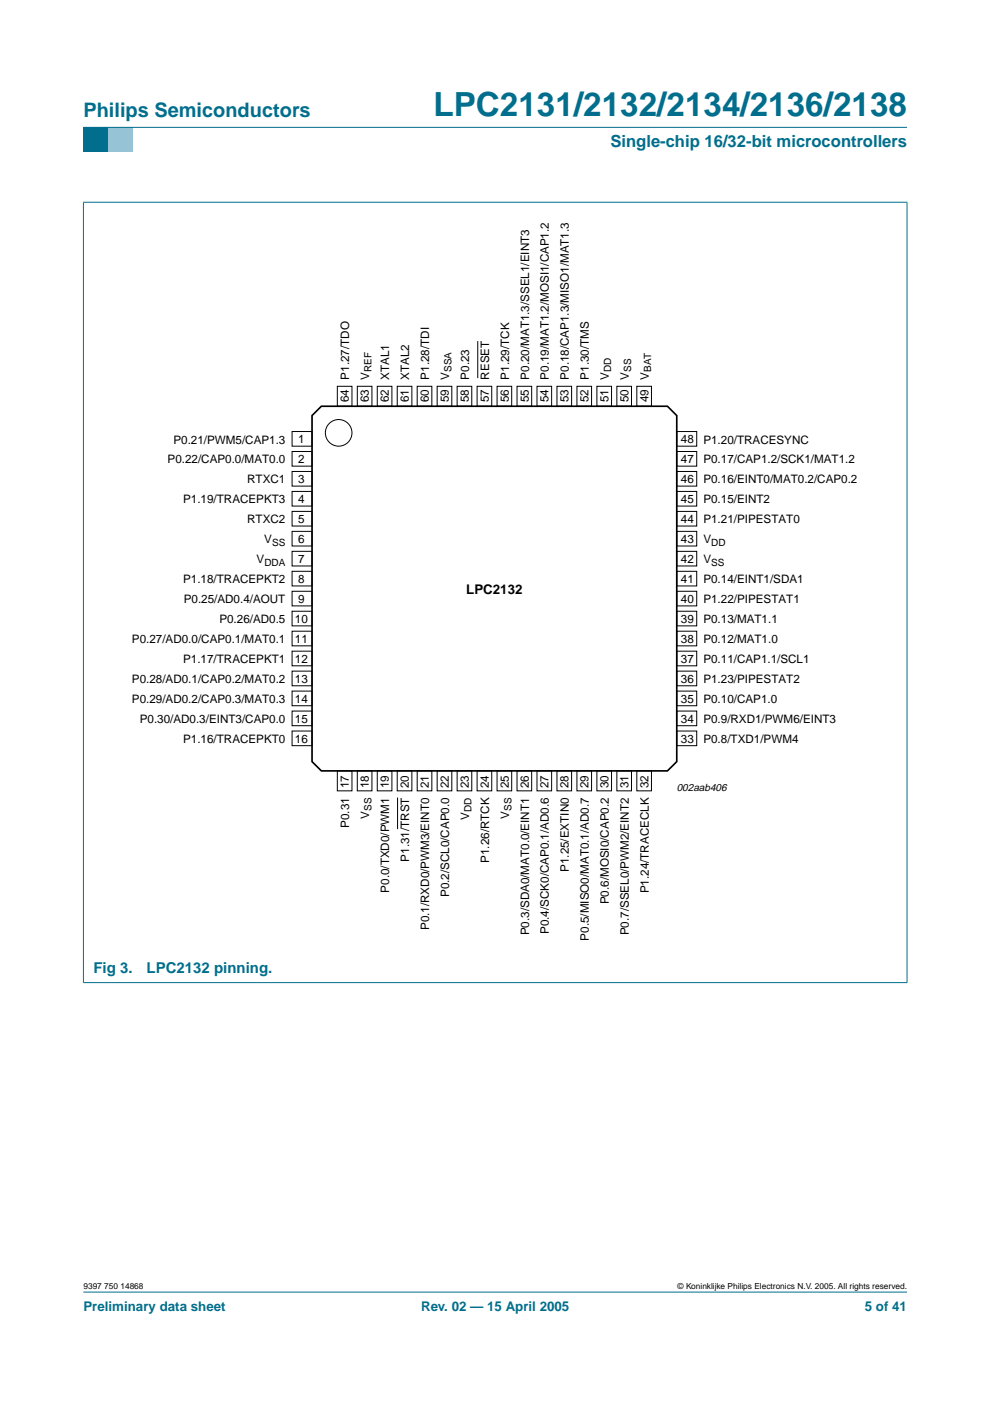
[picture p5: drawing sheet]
<svg xmlns="http://www.w3.org/2000/svg" width="210mm" height="297mm" viewBox="0 0 210 297" stroke-linecap="round" stroke-linejoin="round" font-family="sans-serif">
<path d="M17.7 273.9h174.6z" fill="#006e8c" stroke="#006e8c" stroke-width=".21"/>
<path d="M17.7 27h5.3v5.3h-5.3z" fill-rule="evenodd" fill="#006e8c"/>
<path d="M23 27h5.3v5.3h-5.3z" fill-rule="evenodd" fill="#96c4d6"/>
<g fill="#006e8c" stroke="#006e8c" stroke-width=".21">
<path d="M17.7 27h174.6z"/>
<path d="M17.7 42.9v165.4z"/>
<path d="M192.3 42.9v165.4z"/>
<path d="M17.6 42.9h174.8z"/>
<path d="M17.6 208.3h174.8z"/>
</g>
<g fill="none" stroke="#000" stroke-width=".21">
<path d="M61.9 91.5h4.3v3.1h-4.3zM61.9 95.7h4.3v3.1h-4.3zM61.9 100h4.3v3.1h-4.3zM71.5 81.9h3.1v4.2h-3.1zM75.8 81.9h3.1v4.2h-3.1zM80 81.9h3.1v4.2h-3.1zM84.2 81.9h3.1v4.2h-3.1zM88.5 81.9h3.1v4.2h-3.1zM92.7 81.9h3.1v4.2h-3.1zM96.9 81.9h3.1v4.2h-3.1zM101.2 81.9h3.1v4.2h-3.1zM105.4 81.9h3.1v4.2h-3.1z"/>
<path d="M109.6 81.9h3.1v4.2h-3.1zM113.9 81.9h3.1v4.2h-3.1zM118.1 81.9h3.1v4.2h-3.1zM122.3 81.9h3.1v4.2h-3.1zM126.6 81.9h3.1v4.2h-3.1zM130.8 81.9h3.1v4.2h-3.1zM135 81.9h3.1v4.2h-3.1zM143.5 91.5h4.2v3.1h-4.2zM143.5 95.7h4.2v3.1h-4.2zM143.5 100h4.2v3.1h-4.2zM61.9 104.2h4.3v3.1h-4.3zM61.9 108.4h4.3v3.1h-4.3z"/>
<path d="M61.9 112.7h4.3v3.1h-4.3zM61.9 116.9h4.3v3.1h-4.3zM143.5 104.2h4.2v3.1h-4.2zM143.5 108.4h4.2v3.1h-4.2zM143.5 112.7h4.2v3.1h-4.2zM143.5 116.9h4.2v3.1h-4.2zM61.9 121.1h4.3v3.1h-4.3zM61.9 125.4h4.3v3.1h-4.3zM61.9 129.6h4.3v3.1h-4.3zM61.9 133.8h4.3v3.1h-4.3zM61.9 138.1h4.3v3.1h-4.3zM143.5 121.1h4.2v3.1h-4.2z"/>
<path d="M143.5 125.4h4.2v3.1h-4.2zM143.5 129.6h4.2v3.1h-4.2zM143.5 133.8h4.2v3.1h-4.2zM143.5 138.1h4.2v3.1h-4.2zM61.9 142.3h4.3v3.1h-4.3zM61.9 146.5h4.3v3.1h-4.3zM61.9 150.8h4.3v3.1h-4.3zM61.9 155h4.3v3.1h-4.3zM143.5 142.3h4.2v3.1h-4.2zM143.5 146.5h4.2v3.1h-4.2zM143.5 150.8h4.2v3.1h-4.2zM143.5 155h4.2v3.1h-4.2z"/>
<path d="M71.5 163.4h3.1v4.3h-3.1zM75.8 163.4h3.1v4.3h-3.1zM80 163.4h3.1v4.3h-3.1zM84.2 163.4h3.1v4.3h-3.1zM88.5 163.4h3.1v4.3h-3.1zM92.7 163.4h3.1v4.3h-3.1zM96.9 163.4h3.1v4.3h-3.1zM101.2 163.4h3.1v4.3h-3.1zM105.4 163.4h3.1v4.3h-3.1zM109.6 163.4h3.1v4.3h-3.1zM113.9 163.4h3.1v4.3h-3.1zM118.1 163.4h3.1v4.3h-3.1z"/>
<path d="M122.3 163.4h3.1v4.3h-3.1zM126.6 163.4h3.1v4.3h-3.1zM130.8 163.4h3.1v4.3h-3.1zM135 163.4h3.1v4.3h-3.1z"/>
<circle cx="71.8" cy="91.8" r="2.82"/>
</g>
<path d="M66.2 88.1l1.9-2h73.4l2 2v73.4l-2 1.9h-73.4l-1.9-1.9z" fill="none" stroke="#000" stroke-width=".35"/>
<path d="M101.3 72.3v7.9zM84.3 169.1v6.7z" fill="#000" stroke="#000" stroke-width=".21"/>
<text font-size="7.1" fill="#006e8c" x="91.9" y="24.7">LPC2131/2132/2134/2136/2138</text>
<text font-size="4.2" fill="#006e8c" x="17.7" y="24.9">Philips Semiconductors</text>
<text font-size="3.5" fill="#006e8c" x="129.4" y="31.1">Single-chip 16/32-bit microcontrollers</text>
<g font-size="3.2" fill="#006e8c">
<text x="19.8" y="206.2">Fig 3.</text>
<text x="31.1" y="206.2">LPC2132 pinning.</text>
</g>
<text font-size="2.8" x="98.9" y="125.9">LPC2132</text>
<g font-size="2.8" fill="#006e8c">
<text x="17.7" y="278">Preliminary data sheet</text>
<text x="89.3" y="278">Rev. 02 — 15 April 2005</text>
<text x="183.4" y="278">5 of 41</text>
</g>
<g font-size="2.5">
<text x="74.1" y="80.5" transform="rotate(-90 74.1 80.5)">P1.27/TDO</text>
<text x="78.3" y="80.5" transform="rotate(-90 78.3 80.5)">V</text>
<text x="82.5" y="80.5" transform="rotate(-90 82.5 80.5)">XTAL1</text>
<text x="86.8" y="80.5" transform="rotate(-90 86.8 80.5)">XTAL2</text>
<text x="91" y="80.5" transform="rotate(-90 91 80.5)">P1.28/TDI</text>
<text x="95.2" y="80.5" transform="rotate(-90 95.2 80.5)">V</text>
<text x="99.5" y="80.5" transform="rotate(-90 99.5 80.5)">P0.23</text>
<text x="103.7" y="80.5" transform="rotate(-90 103.7 80.5)">RESET</text>
<text x="107.9" y="80.5" transform="rotate(-90 107.9 80.5)">P1.29/TCK</text>
<text x="112.2" y="80.5" transform="rotate(-90 112.2 80.5)">P0.20/MAT1.3/SSEL1/EINT3</text>
<text x="116.4" y="80.5" transform="rotate(-90 116.4 80.5)">P0.19/MAT1.2/MOSI1/CAP1.2</text>
<text x="120.6" y="80.5" transform="rotate(-90 120.6 80.5)">P0.18/CAP1.3/MISO1/MAT1.3</text>
<text x="124.9" y="80.5" transform="rotate(-90 124.9 80.5)">P1.30/TMS</text>
<text x="129.1" y="80.5" transform="rotate(-90 129.1 80.5)">V</text>
<text x="133.3" y="80.5" transform="rotate(-90 133.3 80.5)">V</text>
<text x="137.6" y="80.5" transform="rotate(-90 137.6 80.5)">V</text>
<text x="74" y="85.2" transform="rotate(-90 74 85.2)">64</text>
<text x="78.2" y="85.2" transform="rotate(-90 78.2 85.2)">63</text>
<text x="82.5" y="85.2" transform="rotate(-90 82.5 85.2)">62</text>
<text x="86.7" y="85.2" transform="rotate(-90 86.7 85.2)">61</text>
<text x="90.9" y="85.2" transform="rotate(-90 90.9 85.2)">60</text>
<text x="95.2" y="85.2" transform="rotate(-90 95.2 85.2)">59</text>
<text x="99.4" y="85.2" transform="rotate(-90 99.4 85.2)">58</text>
<text x="103.6" y="85.2" transform="rotate(-90 103.6 85.2)">57</text>
<text x="107.9" y="85.2" transform="rotate(-90 107.9 85.2)">56</text>
<text x="112.1" y="85.2" transform="rotate(-90 112.1 85.2)">55</text>
<text x="116.3" y="85.2" transform="rotate(-90 116.3 85.2)">54</text>
<text x="120.6" y="85.2" transform="rotate(-90 120.6 85.2)">53</text>
<text x="124.8" y="85.2" transform="rotate(-90 124.8 85.2)">52</text>
<text x="129" y="85.2" transform="rotate(-90 129 85.2)">51</text>
<text x="133.3" y="85.2" transform="rotate(-90 133.3 85.2)">50</text>
<text x="137.5" y="85.2" transform="rotate(-90 137.5 85.2)">49</text>
<text x="36.8" y="94">P0.21/PWM5/CAP1.3</text>
<text x="63.2" y="94">1</text>
<text x="144.4" y="94">48</text>
<text x="149.1" y="94">P1.20/TRACESYNC</text>
<text x="35.5" y="98.3">P0.22/CAP0.0/MAT0.0</text>
<text x="63.2" y="98.2">2</text>
<text x="144.4" y="98.2">47</text>
<text x="149.1" y="98.3">P0.17/CAP1.2/SCK1/MAT1.2</text>
<text x="38.8" y="106.7">P1.19/TRACEPKT3</text>
<text x="52.4" y="102.5">RTXC1</text>
<text x="63.2" y="102.4">3</text>
<text x="63.2" y="106.7">4</text>
<text x="144.4" y="102.4">46</text>
<text x="144.4" y="106.7">45</text>
<text x="149.1" y="102.5">P0.16/EINT0/MAT0.2/CAP0.2</text>
<text x="149.1" y="106.7">P0.15/EINT2</text>
<text x="52.4" y="111">RTXC2</text>
<text x="63.2" y="110.9">5</text>
<text x="144.4" y="110.9">44</text>
<text x="149.1" y="111">P1.21/PIPESTAT0</text>
<text x="54.4" y="119.4">V</text>
<text x="56" y="115.2">V</text>
<text x="63.2" y="115.1">6</text>
<text x="63.2" y="119.4">7</text>
<text x="144.4" y="115.1">43</text>
<text x="144.4" y="119.4">42</text>
<text x="149.1" y="115.2">V</text>
<text x="149.1" y="119.4">V</text>
<text x="38.8" y="123.7">P1.18/TRACEPKT2</text>
<text x="63.2" y="123.6">8</text>
<text x="144.4" y="123.6">41</text>
<text x="149.1" y="123.7">P0.14/EINT1/SDA1</text>
<text x="39" y="127.9">P0.25/AD0.4/AOUT</text>
<text x="63.2" y="127.8">9</text>
<text x="144.4" y="127.8">40</text>
<text x="149.1" y="127.9">P1.22/PIPESTAT1</text>
<text x="28" y="136.4">P0.27/AD0.0/CAP0.1/MAT0.1</text>
<text x="46.5" y="132.1">P0.26/AD0.5</text>
<text x="62.5" y="132.1">10</text>
<text x="62.5" y="136.3">11</text>
<text x="144.4" y="132.1">39</text>
<text x="144.4" y="136.3">38</text>
<text x="149.1" y="132.1">P0.13/MAT1.1</text>
<text x="149.1" y="136.4">P0.12/MAT1.0</text>
<text x="38.8" y="140.6">P1.17/TRACEPKT1</text>
<text x="62.5" y="140.5">12</text>
<text x="144.4" y="140.5">37</text>
<text x="149.1" y="140.6">P0.11/CAP1.1/SCL1</text>
<text x="28" y="144.8">P0.28/AD0.1/CAP0.2/MAT0.2</text>
<text x="28" y="149.1">P0.29/AD0.2/CAP0.3/MAT0.3</text>
<text x="62.5" y="144.8">13</text>
<text x="62.5" y="149">14</text>
<text x="144.4" y="144.8">36</text>
<text x="144.4" y="149">35</text>
<text x="149.1" y="144.8">P1.23/PIPESTAT2</text>
<text x="149.1" y="149.1">P0.10/CAP1.0</text>
<text x="29.6" y="153.3">P0.30/AD0.3/EINT3/CAP0.0</text>
<text x="62.5" y="153.2">15</text>
<text x="144.4" y="153.2">34</text>
<text x="149.1" y="153.3">P0.9/RXD1/PWM6/EINT3</text>
<text x="38.8" y="157.5">P1.16/TRACEPKT0</text>
<text x="62.5" y="157.5">16</text>
<text x="144.4" y="157.5">33</text>
<text x="149.1" y="157.5">P0.8/TXD1/PWM4</text>
<text x="74" y="167.1" transform="rotate(-90 74 167.1)">17</text>
<text x="78.2" y="167.1" transform="rotate(-90 78.2 167.1)">18</text>
<text x="82.5" y="167.1" transform="rotate(-90 82.5 167.1)">19</text>
<text x="86.7" y="167.1" transform="rotate(-90 86.7 167.1)">20</text>
<text x="90.9" y="167.1" transform="rotate(-90 90.9 167.1)">21</text>
<text x="95.2" y="167.1" transform="rotate(-90 95.2 167.1)">22</text>
<text x="99.4" y="167.1" transform="rotate(-90 99.4 167.1)">23</text>
<text x="103.6" y="167.1" transform="rotate(-90 103.6 167.1)">24</text>
<text x="107.9" y="167.1" transform="rotate(-90 107.9 167.1)">25</text>
<text x="112.1" y="167.1" transform="rotate(-90 112.1 167.1)">26</text>
<text x="116.3" y="167.1" transform="rotate(-90 116.3 167.1)">27</text>
<text x="120.6" y="167.1" transform="rotate(-90 120.6 167.1)">28</text>
<text x="124.8" y="167.1" transform="rotate(-90 124.8 167.1)">29</text>
<text x="129" y="167.1" transform="rotate(-90 129 167.1)">30</text>
<text x="133.3" y="167.1" transform="rotate(-90 133.3 167.1)">31</text>
<text x="137.5" y="167.1" transform="rotate(-90 137.5 167.1)">32</text>
<text x="78.3" y="173.6" transform="rotate(-90 78.3 173.6)">V</text>
<text x="99.5" y="173.8" transform="rotate(-90 99.5 173.8)">V</text>
<text x="107.9" y="173.6" transform="rotate(-90 107.9 173.6)">V</text>
<text x="74.1" y="175.5" transform="rotate(-90 74.1 175.5)">P0.31</text>
<text x="86.8" y="182.7" transform="rotate(-90 86.8 182.7)">P1.31/TRST</text>
<text x="103.7" y="182.9" transform="rotate(-90 103.7 182.9)">P1.26/RTCK</text>
<text x="120.6" y="184.9" transform="rotate(-90 120.6 184.9)">P1.25/EXTIN0</text>
<text x="82.5" y="189.3" transform="rotate(-90 82.5 189.3)">P0.0/TXD0/PWM1</text>
<text x="95.2" y="190.2" transform="rotate(-90 95.2 190.2)">P0.2/SCL0/CAP0.0</text>
<text x="129.1" y="191.7" transform="rotate(-90 129.1 191.7)">P0.6/MOSI0/CAP0.2</text>
<text x="137.6" y="189.4" transform="rotate(-90 137.6 189.4)">P1.24/TRACECLK</text>
<text x="91" y="197.2" transform="rotate(-90 91 197.2)">P0.1/RXD0/PWM3/EINT0</text>
<text x="112.2" y="198.3" transform="rotate(-90 112.2 198.3)">P0.3/SDA0/MAT0.0/EINT1</text>
<text x="116.4" y="198" transform="rotate(-90 116.4 198)">P0.4/SCK0/CAP0.1/AD0.6</text>
<text x="124.9" y="199.4" transform="rotate(-90 124.9 199.4)">P0.5/MISO0/MAT0.1/AD0.7</text>
<text x="133.3" y="198.3" transform="rotate(-90 133.3 198.3)">P0.7/SSEL0/PWM2/EINT2</text>
</g>
<text font-size="2.2" x="143.5" y="167.7">002aab406</text>
<g font-size="2.1">
<text x="78.8" y="78.8" transform="rotate(-90 78.8 78.8)">REF</text>
<text x="95.7" y="78.8" transform="rotate(-90 95.7 78.8)">SSA</text>
<text x="129.6" y="78.8" transform="rotate(-90 129.6 78.8)">DD</text>
<text x="133.8" y="78.8" transform="rotate(-90 133.8 78.8)">SS</text>
<text x="138.1" y="78.8" transform="rotate(-90 138.1 78.8)">BAT</text>
<text x="56" y="119.9">DDA</text>
<text x="57.7" y="115.7">SS</text>
<text x="150.8" y="115.7">DD</text>
<text x="150.8" y="119.9">SS</text>
<text x="78.8" y="171.9" transform="rotate(-90 78.8 171.9)">SS</text>
<text x="100" y="172.1" transform="rotate(-90 100 172.1)">DD</text>
<text x="108.4" y="171.9" transform="rotate(-90 108.4 171.9)">SS</text>
</g>
<g font-size="1.8">
<text x="17.7" y="273.4">9397 750 14868</text>
<text x="143.7" y="273.4">© Koninklijke Philips Electronics N.V. 2005. All rights reserved.</text>
</g>
</svg>
